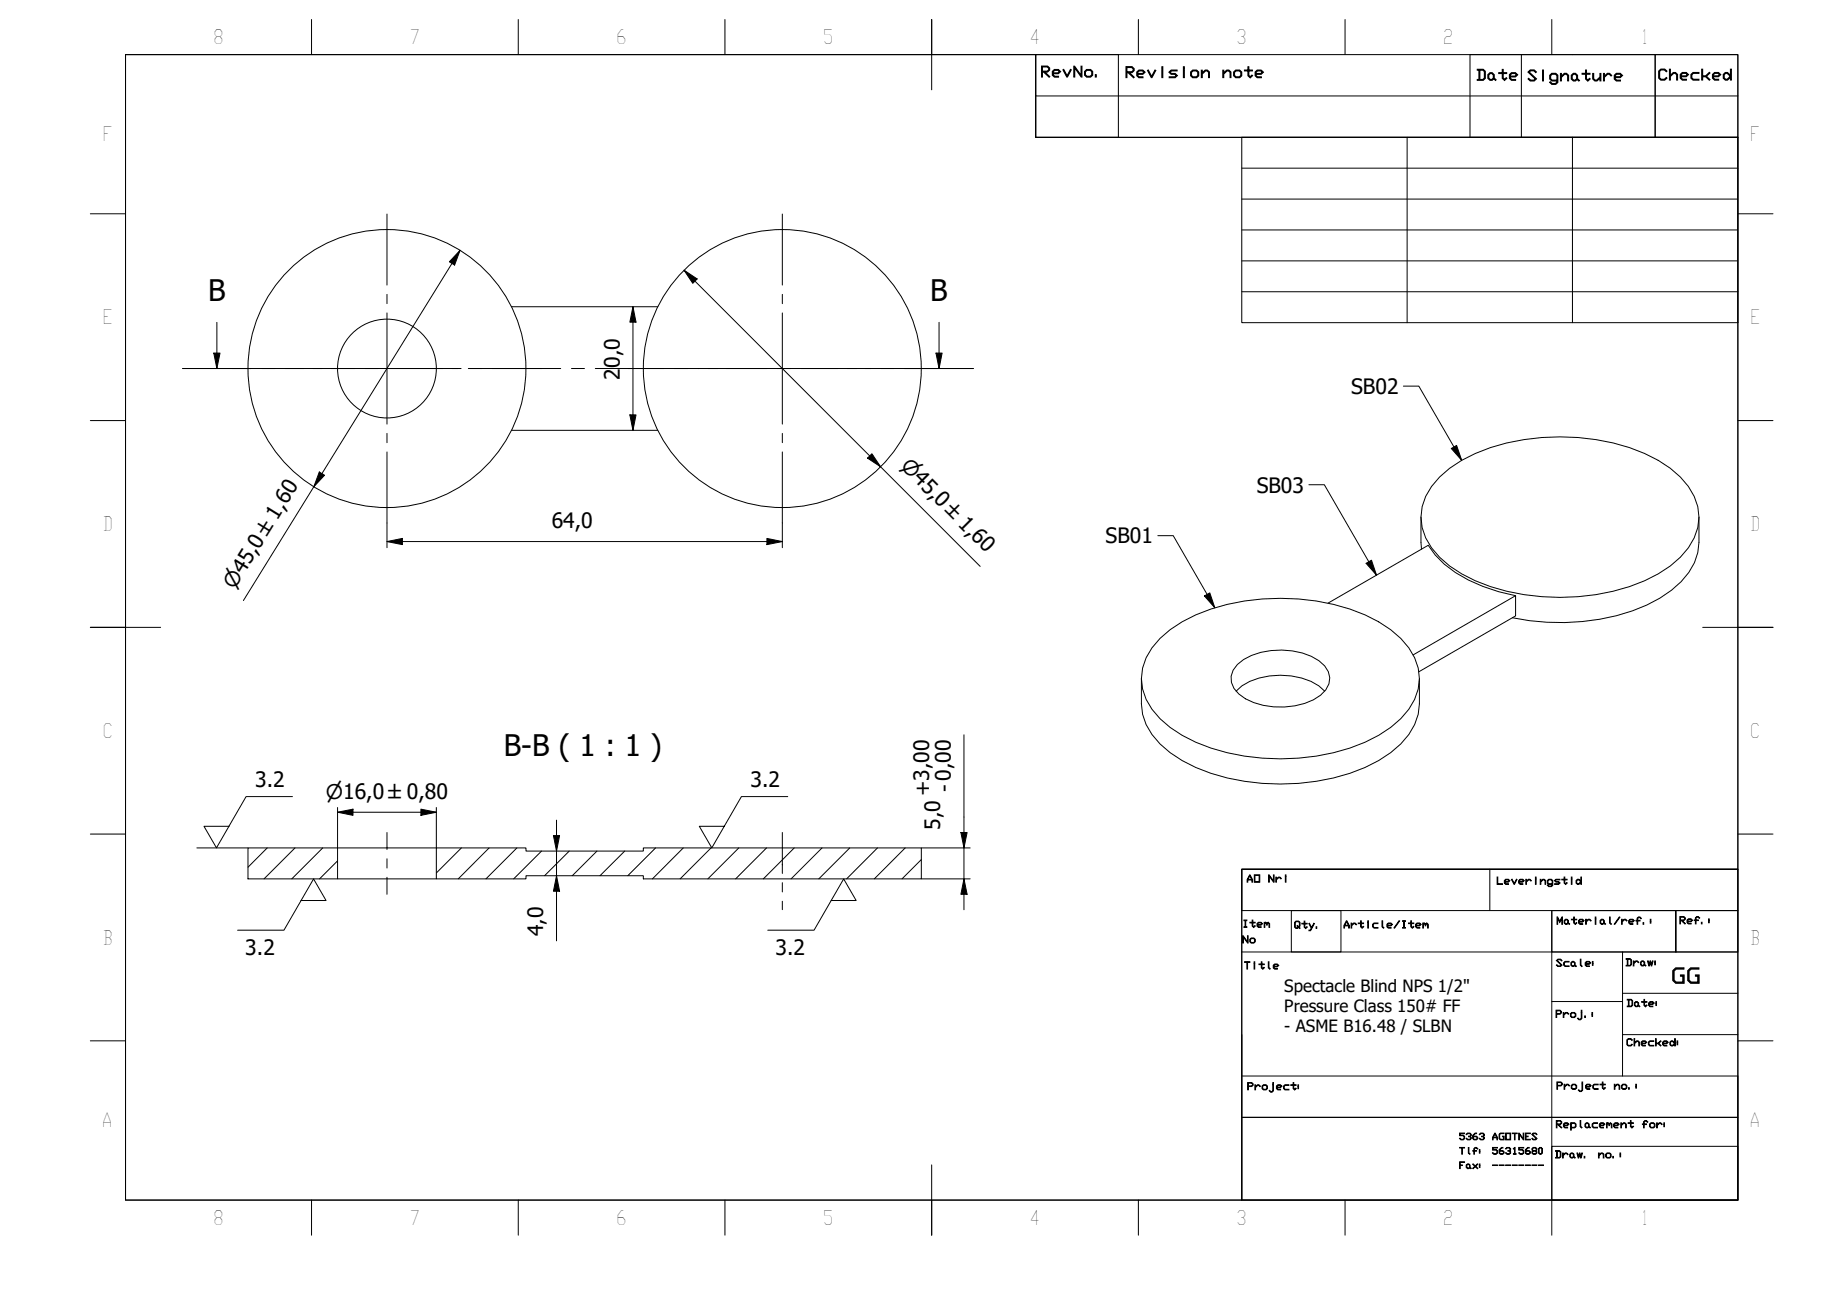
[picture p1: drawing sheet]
<svg xmlns="http://www.w3.org/2000/svg" width="297mm" height="210mm" viewBox="0 0 297 210" stroke-linecap="round" stroke-linejoin="round" font-family="sans-serif">
<!-- layer: Hatch (ISO) -->
<g fill="none" stroke="#000" stroke-width=".16">
<path d="M43.3 137.2l-3.2 3.1M47.8 137.2l-5.1 5M52.2 137.2l-5 5M54.6 139.3l-2.9 2.9M74.7 137.2l-4.1 4.1M79.2 137.2l-5 5M83.7 137.2l-5 5M87.7 137.7l-4.5 4.5M92.1 137.7l-4 4M96.6 137.7l-4 4M101.1 137.7l-4 4M106.1 137.2l-4.5 4.5"/>
<path d="M110.6 137.2l-5 5M115.1 137.2l-5 5M119.6 137.2l-5 5M124.1 137.2l-5 5M128.6 137.2l-5 5M133.1 137.2l-5 5M137.6 137.2l-5.1 5M142 137.2l-5 5M146.5 137.2l-5 5M149.1 139.1l-3.1 3.1"/>
</g>
<!-- layer: Visible (ISO) -->
<g fill="none" stroke="#000" stroke-width=".16">
<path d="M82.8 49.6h23.7M82.8 69.6h23.7M233 77.2a22.2 22.2 0 0 1 10.9-5.5 36.5 36.5 0 0 1 22.3 1.7 16.9 16.9 0 0 1 7.1 5.3 8.1 8.1 0 0 1 0 10 16.9 16.9 0 0 1-7.1 5.3 36.2 36.2 0 0 1-27.4 0 15.8 15.8 0 0 1-8-6.9 8 8 0 0 1 .9-8.4zM230 83.7l.1 5.2M245.3 96.4a25.9 25.9 0 0 1-11.5-5.1l-1.5-1.5-1.1-1.6-16.2 9.4M275 83.7v4.1a9.1 9.1 0 0 1-2.9 6.3 24.2 24.2 0 0 1-13.1 6.1 38.1 38.1 0 0 1-14.2-.2M184.8 109.8v4.1a9.2 9.2 0 0 0 3 6.5 24.8 24.8 0 0 0 13.6 6 36.4 36.4 0 0 0 19.6-2.2 17.2 17.2 0 0 0 7-5.3l1-1.6 .6-1.7 .2-1.7v-4.1M187.8 103.3a24.9 24.9 0 0 1 13.6-6 34.7 34.7 0 0 1 21.8 3.3 13.7 13.7 0 0 1 5.8 5.9 7.9 7.9 0 0 1-1 8.3 18.3 18.3 0 0 1-9.5 6.3 36.6 36.6 0 0 1-24.9-1 16 16 0 0 1-8.1-6.9 8 8 0 0 1 1-8.4zM200.1 111.9a8.6 8.6 0 0 1 5.4-2.5 12 12 0 0 1 8 1.6l.9 .9M200.3 107.5a10.9 10.9 0 0 1 8.9-2.2 8.6 8.6 0 0 1 5.2 2.5 3.1 3.1 0 0 1-.6 4.7 12.2 12.2 0 0 1-12.2 .6 3.8 3.8 0 0 1-2.3-3.7l.3-.9zM228.8 106l16.5-9.6v3.3l-15.6 9M40.1 137.2h14.5v5h-14.5z"/>
<path d="M54.6 137.2h16M70.6 137.2h14.5v.5h19v-.5h45v5h-45v-.5h-19v.5h-14.5zM54.6 142.2h16"/>
<circle cx="62.6" cy="59.6" r="22.5"/>
<circle cx="62.6" cy="59.6" r="8"/>
<circle cx="126.6" cy="59.6" r="22.5"/>
</g>
<!-- layer: Section Line (ISO) -->
<g fill="none" stroke="#000" stroke-width=".16">
<path d="M29.6 59.6h11.1M34.6 57.1h1l-.5 2.5zM35.1 52.2v7.4M42.4 59.6h2.1M46.3 59.6h11.1M59.1 59.6h2.1M63 59.6h11.1M75.8 59.6h2.1M79.7 59.6h11.1M92.5 59.6h2.1M96.4 59.6h11.1M109.2 59.6h2.1"/>
<path d="M113.1 59.6h11.1M125.9 59.6h2.1M129.8 59.6h11.1M142.6 59.6h2.1M146.5 59.6h11.1M151.5 57.1h1l-.5 2.5zM152 52.2v7.4"/>
</g>
<path d="M34.6 57.1h1l-.5 2.5zM151.5 57.1h1l-.5 2.5z" fill="#000"/>
<!-- layer: BOXES -->
<g fill="none" stroke="#000" stroke-width=".16">
<path d="M167.7 8.8v6.7h113.6M167.7 15.5v6.7h113.6M167.7 8.8h13.3v13.4h-13.3zM238 8.8h29.9v13.4h-29.9zM246.3 8.8v13.4M267.9 8.8h13.4v13.4h-13.4zM201 140.7h80.3h-80.3v6.7h80.3v-6.7v53.5h-80.3zM201 154.1h80.3M209 147.4h8.1v6.7h-8.1zM241.2 140.7v6.7M251.2 147.4h20.1v6.7v-6.7h10v6.7h-30.1zM251.2 147.4v46.8v-8.7h30.1v8.7"/>
<path d="M262.6 154.1v8h-11.4M201 174.1h80.3v6.7h-80.3v13.4M201 167.4v13.4h80.3v13.4M262.6 162.1v12M262.6 160.8h18.7M262.6 167.4h18.7M201 194.2h80.3"/>
</g>
<!-- layer: BORDER -->
<g fill="none" stroke="#000" stroke-width=".16">
<path d="M20.3 8.8h261v185.4h-261zM50.4 3.2v5.6M83.9 3.2v5.6M117.3 3.2v5.6M150.8 3.1v11.4M184.3 3.2v5.6M217.7 3.2v5.6M251.2 3.2v5.6M14.6 34.6h5.7M281.3 34.6h5.7M14.6 68.1h5.7M281.3 68.1h5.7"/>
<path d="M14.6 101.5h11.4M275.6 101.5h11.4M14.6 135h5.7M281.3 135h5.7M14.6 168.4h5.7M281.3 168.4h5.7M50.4 194.2v5.7M83.9 194.2v5.7M117.3 194.2v5.7M150.8 188.5v11.4M184.3 194.2v5.7M217.7 194.2v5.7"/>
<path d="M251.2 194.2v5.7"/>
</g>
<!-- layer: 0 -->
<path d="M20.3 8.8h147.4v13.4h113.6v118.5h-80.3v53.5h-180.7zM201 22.2h80.3v30h-80.3zM201 27.2h80.3M201 32.2h80.3M201 37.2h80.3M227.8 22.2v30M254.5 22.2v30M201 42.2h80.3M201 47.2h80.3" fill="none" stroke="#000" stroke-width=".16"/>
<!-- layer: Center Mark (ISO) -->
<g fill="none" stroke="#000" stroke-width=".16">
<path d="M62.6 34.6v11.5M126.6 34.6v11.5M37.6 59.6h11.5M50.6 59.6h1.5M53.6 59.6h18M62.6 47.6v1.5M62.6 50.6v18M73.1 59.6h1.5M76.1 59.6h11.5M101.7 59.6h11.4M114.6 59.6h1.5M117.6 59.6h18"/>
<path d="M126.6 47.6v1.5M126.6 50.6v18M137.1 59.6h1.5M140.1 59.6h11.5M62.6 70.1v1.5M62.6 73.1v11.5M126.6 70.1v1.5M126.6 73.1v11.5"/>
</g>
<!-- layer: Centerline (ISO) -->
<path d="M62.6 134.7v2.8M62.6 139v1.5M126.6 134.7v6.7M62.6 142v2.7M126.6 142.8v1.5M126.6 145.9v1.3" fill="none" stroke="#000" stroke-width=".16"/>
<!-- layer: Dimension (ISO) -->
<g fill="none" stroke="#000" stroke-width=".16">
<path d="M74.5 40.5l-.9 2.4-.9-.5zM74.5 40.5l-35.1 56.7M102.5 49.6l.5 2.5h-1zM102.5 49.6v20M110.7 43.7l2.2 1.4-.8 .8zM110.7 43.7l48 48M51.7 76.4l.8 .5-1.7 1.9zM102 67.1h1l-.5 2.5zM141.1 73.4l1.4 2.1-2.1-1.4zM62.6 87.6l2.5-.5v1zM62.6 87.6h64M62.6 84.6v4"/>
<path d="M124.1 87.1l2.5 .5-2.5 .5zM126.6 84.6v4M156 118.9v28.3M54.6 131.4l2.5-.4v1zM54.6 131.4h16M54.6 130.7v6.5M68.1 131l2.5 .4-2.5 .6zM70.6 130.7v6.5M89.6 135.2h1l-.5 2.5zM90.1 132.7v19.6M149.1 137.2h7.9M155.5 134.7h1l-.5 2.5z"/>
<path d="M90.1 141.7l.5 2.5h-1zM149.1 142.2h7.9M156 142.2l.5 2.5h-1z"/>
</g>
<g fill="#000">
<path d="M74.5 40.5l-.9 2.4-.9-.5zM102.5 49.6l.5 2.5h-1zM110.7 43.7l2.2 1.4-.8 .8zM51.7 76.4l.8 .5-1.7 1.9zM102 67.1h1l-.5 2.5zM141.1 73.4l1.4 2.1-2.1-1.4zM62.6 87.6l2.5-.5v1zM124.1 87.1l2.5 .5-2.5 .5zM54.6 131.4l2.5-.4v1zM68.1 131l2.5 .4-2.5 .6zM89.6 135.2h1l-.5 2.5zM155.5 134.7h1l-.5 2.5z"/>
<path d="M90.1 141.7l.5 2.5h-1zM156 142.2l.5 2.5h-1z"/>
</g>
<!-- layer: Symbol (ISO) -->
<path d="M211.9 78.4h2.5l8.4 14.7M227.2 62.5h2.5l6.9 12M234.9 72.6l.9-.5 .8 2.4zM187.4 86.7h2.5l6.7 11.7M195 96.4l.8-.4 .8 2.4zM221.1 91.2l.9-.5 .8 2.4zM31.9 137.2h8.2M47.3 128.9h-7.5l-4.8 8.3-2-3.5h4.1M127.5 128.9h-7.5l-4.8 8.3-2-3.5h4M48.7 145.7h4.1l-2-3.5-4.8 8.3h-7.5M134.5 145.7h4.1l-2-3.5-4.8 8.3h-7.5" fill="none" stroke="#000" stroke-width=".16"/>
<path d="M234.9 72.6l.9-.5 .8 2.4zM195 96.4l.8-.4 .8 2.4zM221.1 91.2l.9-.5 .8 2.4z" fill="#000"/>
<g font-size="4.8">
<text x="33.7" y="48.7">B</text>
<text x="150.6" y="48.7">B</text>
<text x="81.5" y="122.4">B-B ( 1 : 1 )</text>
</g>
<g font-size="3.4">
<text x="100.3" y="59.5" transform="rotate(-90 100.3 59.5)">0,0</text>
<text x="100.3" y="61.4" transform="rotate(-90 100.3 61.4)">2</text>
<text x="218.7" y="63.7">SB02</text>
<text x="203.4" y="79.7">SB03</text>
<text x="89.3" y="85.5">64,0</text>
<text x="179" y="87.9">SB01</text>
<text x="41.3" y="127.4">3.2</text>
<text x="121.5" y="127.4">3.2</text>
<text x="150.5" y="128.8" transform="rotate(-90 150.5 128.8)">+3,00</text>
<text x="154" y="128.2" transform="rotate(-90 154 128.2)">- 0,00</text>
<text x="152.2" y="134.3" transform="rotate(-90 152.2 134.3)">5,0</text>
<text x="39.7" y="154.5">3.2</text>
<text x="87.9" y="151.5" transform="rotate(-90 87.9 151.5)">4,0</text>
<text x="125.5" y="154.5">3.2</text>
<text x="270.5" y="159.1">GG</text>
</g>
<g font-size="3.3">
<text x="145.6" y="75.6" transform="rotate(45 145.6 75.6)">⌀45,0 ±1,60</text>
<text x="38" y="95.4" transform="rotate(-58 38 95.4)">⌀45,0 ±1,60</text>
<text x="52.7" y="129.3">⌀16,0 ±0,80</text>
</g>
<g font-size="3.2">
<text x="34.5" y="7.1">8</text>
<text x="66.3" y="7.1">7</text>
<text x="99.7" y="7.1">6</text>
<text x="133.2" y="7.1">5</text>
<text x="166.6" y="7.2">4</text>
<text x="200.1" y="7.1">3</text>
<text x="233.6" y="7.1">2</text>
<text x="265.6" y="7.1">1</text>
<text x="16.6" y="22.9">F</text>
<text x="283.3" y="22.9">F</text>
<text x="16.6" y="52.5">E</text>
<text x="283.3" y="52.5">E</text>
<text x="16.6" y="85.9">D</text>
<text x="283.3" y="85.9">D</text>
<text x="16.6" y="119.4">C</text>
<text x="283.3" y="119.4">C</text>
<text x="16.6" y="152.9">B</text>
<text x="283.3" y="152.9">B</text>
<text x="16.5" y="182.4">A</text>
<text x="283.2" y="182.4">A</text>
<text x="34.5" y="198.2">8</text>
<text x="66.3" y="198.2">7</text>
<text x="99.7" y="198.2">6</text>
<text x="133.2" y="198.2">5</text>
<text x="166.6" y="198.3">4</text>
<text x="200.1" y="198.2">3</text>
<text x="233.6" y="198.2">2</text>
<text x="265.6" y="198.2">1</text>
</g>
<g font-size="2.7">
<text x="207.9" y="160.5">Spectacle Blind NPS 1/2&quot;</text>
<text x="207.9" y="163.8">Pressure Class 150# FF</text>
<text x="207.9" y="167.1">- ASME B16.48 / SLBN</text>
</g>
<g font-size="2.4">
<text x="168.4" y="12.4">RevNo.</text>
<text x="182" y="12.5">Revision</text>
<text x="197.7" y="12.5">note</text>
<text x="238.9" y="13">Date</text>
<text x="247.1" y="13.1">Signature</text>
<text x="268.3" y="12.9">Checked</text>
</g>
<g font-size="1.6">
<text x="201.7" y="142.8">AO</text>
<text x="205.2" y="142.8">Nri</text>
<text x="242.2" y="143.1">Leveringstid</text>
<text x="251.9" y="149.6">Material/ref.:</text>
<text x="271.8" y="149.5">Ref.:</text>
<text x="201" y="150.1">Item</text>
<text x="201" y="152.6">No</text>
<text x="209.4" y="150.2">Qty.</text>
<text x="217.4" y="150.2">Article/Item</text>
<text x="201.3" y="156.8">Title</text>
<text x="251.8" y="156.4">Scale:</text>
<text x="263.1" y="156.3">Draw:</text>
<text x="251.7" y="164.7">Proj.:</text>
<text x="263.2" y="162.9">Date:</text>
<text x="263.2" y="169.3">Checked:</text>
<text x="201.8" y="176.4">Project:</text>
<text x="251.9" y="176.3">Project</text>
<text x="261.2" y="176.3">no.:</text>
<text x="251.8" y="182.5">Replacement</text>
<text x="265.7" y="182.5">for:</text>
<text x="251.6" y="187.4">Draw.</text>
<text x="258.6" y="187.4">no.:</text>
</g>
<g font-size="1.5">
<text x="236.1" y="184.4">5363 AGOTNES</text>
<text x="236.1" y="186.8">Tlf: 56315680</text>
<text x="236.1" y="189.1">Fax: --------</text>
</g>
</svg>
